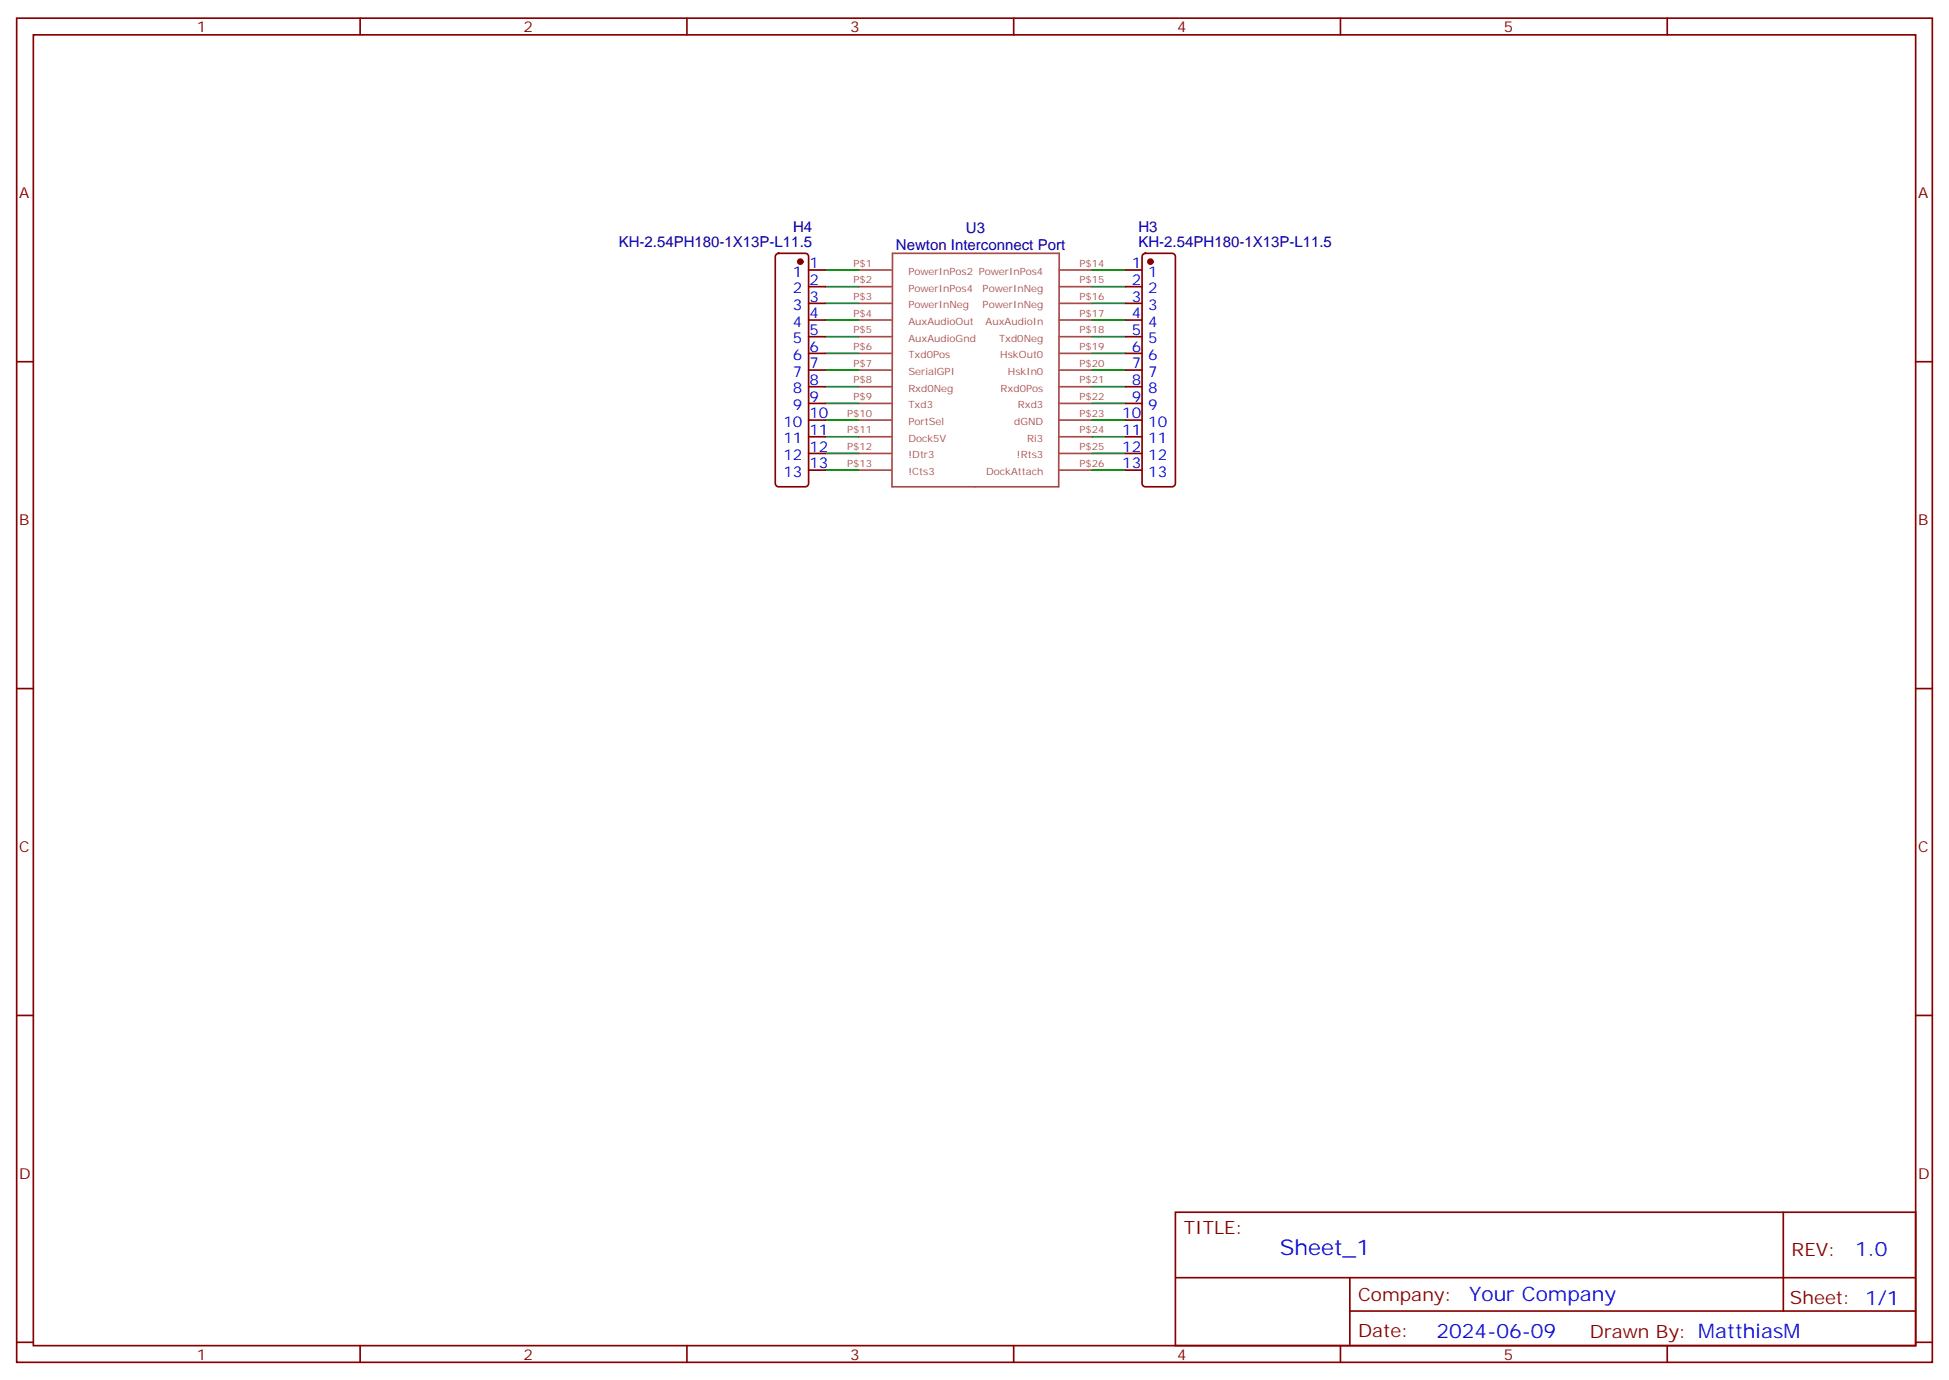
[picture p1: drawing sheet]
<svg xmlns="http://www.w3.org/2000/svg" width="412mm" height="292mm" viewBox="0 0 412 292" stroke-linecap="round" stroke-linejoin="round" font-family="sans-serif">
<g fill="none" stroke="#870000" stroke-width=".35">
<path d="M3.5 3.8h405.4v284.4h-405.4zM7.1 7.4h398.2v277.3h-398.2zM76.2 3.8v3.6M145.3 3.8v3.6M214.5 3.8v3.6M283.6 3.8v3.6M352.8 3.8v3.6M164.3 53.8l.4-.2h5.7a.71 .71 0 0 1 .7 .7v48a.76 .76 0 0 1-.7 .7h-5.7a.76 .76 0 0 1-.7-.7v-48zM171.1 57.1h3.5M238.1 57.1h3.6M241.9 53.8l.5-.2h5.6a.71 .71 0 0 1 .7 .7v48a.76 .76 0 0 1-.7 .7h-5.6a.76 .76 0 0 1-.7-.7v-48zM3.5 76.5h3.6"/>
<path d="M171.1 60.6h3.5M171.1 64.2h3.5M171.1 67.7h3.5M171.1 71.2h3.5M171.1 74.8h3.5M171.1 78.3h3.5M238.1 60.6h3.6M238.1 64.2h3.6M238.1 67.7h3.6M238.1 71.2h3.6M238.1 74.8h3.6M238.1 78.3h3.6"/>
<path d="M405.3 76.5h3.6M171.1 81.8h3.5M171.1 85.3h3.5M171.1 88.9h3.5M171.1 92.4h3.5M171.1 95.9h3.5M171.1 99.4h3.5M238.1 81.8h3.6M238.1 85.3h3.6M238.1 88.9h3.6M238.1 92.4h3.6M238.1 95.9h3.6"/>
<path d="M238.1 99.4h3.6M3.5 145.7h3.6M405.3 145.7h3.6M3.5 214.8h3.6M405.3 214.8h3.6M248.7 256.4h156.6v28.3h-156.6zM377.3 256.5v20.8M248.7 270.3h156.5M285.6 277.3h119.6M285.6 270.3v14.1M3.5 284h3.6M76.2 284.7v3.5"/>
<path d="M145.3 284.7v3.5M214.5 284.7v3.5M283.6 284.7v3.5M352.8 284.7v3.5M405.3 284h3.6"/>
</g>
<g fill="none" stroke="#a64a4a" stroke-width=".35">
<path d="M181.7 57.1h6.9M188.8 53.6h35.3l-.1 49.4h-35.3zM224.1 57.1h7M181.7 60.6h6.9M181.7 64.2h6.9M181.7 67.7h6.9M181.7 71.2h6.9M181.7 74.8h6.9M181.7 78.3h6.9M224.1 60.6h7M224.1 64.2h7M224.1 67.7h7"/>
<path d="M224.1 71.2h7M224.1 74.8h7M224.1 78.3h7M181.7 81.8h6.9M181.7 85.3h6.9M181.7 88.9h6.9M181.7 92.4h6.9M181.7 95.9h6.9M181.7 99.4h6.9M224.1 81.8h7M224.1 85.3h7M224.1 88.9h7"/>
<path d="M224.1 92.4h7M224.1 95.9h7M224.1 99.4h7"/>
</g>
<g fill="none" stroke="#008700" stroke-width=".35">
<path d="M174.6 57.1h7.1M231.1 57.1h7M174.6 60.6h7.1M174.6 64.2h7.1M174.6 67.7h7.1M174.6 71.2h7.1M174.6 74.8h7.1M174.6 78.3h7.1M231.1 60.6h7M231.1 64.2h7M231.1 67.7h7M231.1 71.2h7"/>
<path d="M231.1 74.8h7M231.1 78.3h7M174.6 81.8h7.1M174.6 85.3h7.1M174.6 88.9h7.1M174.6 92.4h7.1M174.6 95.9h7.1M174.6 99.4h7.1M231.1 81.8h7M231.1 85.3h7M231.1 88.9h7M231.1 92.4h7"/>
<path d="M231.1 95.9h7M231.1 99.4h7"/>
</g>
<g fill="#870000" stroke="#870000" stroke-width=".35">
<circle cx="243.4" cy="55.4" r=".53"/>
<circle cx="169.3" cy="55.4" r=".53"/>
</g>
<text font-size="4.6" fill="#00f" x="270.8" y="265.5">Sheet_1</text>
<g font-size="4.2" fill="#00f">
<text x="392.5" y="265.7">1.0</text>
<text x="310.9" y="275.3">Your Company</text>
<text x="304" y="283.1">2024-06-09</text>
</g>
<g font-size="3.9" fill="#800">
<text x="250.5" y="261">TITLE:</text>
<text x="379.1" y="265.7">REV:</text>
<text x="287.4" y="275.2">Company:</text>
<text x="378.7" y="275.8">Sheet: 1/1</text>
<text x="287.4" y="282.9">Date:</text>
<text x="336.4" y="283">Drawn By: MatthiasM</text>
</g>
<g font-size="3.2" fill="#800">
<text x="41.6" y="6.8">1</text>
<text x="110.8" y="6.8">2</text>
<text x="179.9" y="6.8">3</text>
<text x="249.1" y="6.8">4</text>
<text x="318.2" y="6.8">5</text>
<text x="4.1" y="41.9">A</text>
<text x="405.9" y="41.9">A</text>
<text x="4.1" y="111.1">B</text>
<text x="405.9" y="111.1">B</text>
<text x="4.1" y="180.2">C</text>
<text x="405.9" y="180.2">C</text>
<text x="4.1" y="249.4">D</text>
<text x="405.9" y="249.4">D</text>
<text x="41.6" y="287.7">1</text>
<text x="110.8" y="287.7">2</text>
<text x="179.9" y="287.7">3</text>
<text x="249.1" y="287.7">4</text>
<text x="318.2" y="287.7">5</text>
</g>
<g font-size="3.2" fill="#000080">
<text x="130.9" y="52.4">KH-2.54PH180-1X13P-L11.5</text>
<text x="167.8" y="49.2">H4</text>
<text x="189.6" y="53">Newton Interconnect Port</text>
<text x="204.4" y="49.3">U3</text>
<text x="240.9" y="52.4">KH-2.54PH180-1X13P-L11.5</text>
<text x="240.9" y="49.2">H3</text>
</g>
<g font-size="3.2" fill="#00f">
<text x="167.8" y="58.5">1</text>
<text x="171.3" y="56.8">1</text>
<text x="239.5" y="56.8">1</text>
<text x="243" y="58.5">1</text>
<text x="167.8" y="62.1">2</text>
<text x="167.8" y="65.6">3</text>
<text x="171.3" y="60.3">2</text>
<text x="171.3" y="63.8">3</text>
<text x="239.5" y="60.3">2</text>
<text x="239.5" y="63.8">3</text>
<text x="243" y="62.1">2</text>
<text x="243" y="65.6">3</text>
<text x="167.8" y="69.1">4</text>
<text x="171.3" y="67.3">4</text>
<text x="171.3" y="70.9">5</text>
<text x="239.5" y="67.3">4</text>
<text x="239.5" y="70.9">5</text>
<text x="243" y="69.1">4</text>
<text x="167.8" y="72.6">5</text>
<text x="167.8" y="76.2">6</text>
<text x="171.3" y="74.4">6</text>
<text x="171.3" y="77.9">7</text>
<text x="239.5" y="74.4">6</text>
<text x="239.5" y="77.9">7</text>
<text x="243" y="72.6">5</text>
<text x="243" y="76.2">6</text>
<text x="167.8" y="79.7">7</text>
<text x="167.8" y="83.2">8</text>
<text x="171.3" y="81.5">8</text>
<text x="239.5" y="81.5">8</text>
<text x="243" y="79.7">7</text>
<text x="243" y="83.2">8</text>
<text x="167.8" y="86.7">9</text>
<text x="171.3" y="85">9</text>
<text x="171.3" y="88.5">10</text>
<text x="237.4" y="88.5">10</text>
<text x="239.5" y="85">9</text>
<text x="243" y="86.7">9</text>
<text x="165.8" y="90.3">10</text>
<text x="165.8" y="93.8">11</text>
<text x="171.3" y="92">11</text>
<text x="171.3" y="95.6">12</text>
<text x="237.4" y="92">11</text>
<text x="237.4" y="95.6">12</text>
<text x="243" y="90.3">10</text>
<text x="243" y="93.8">11</text>
<text x="165.8" y="97.3">12</text>
<text x="165.8" y="100.9">13</text>
<text x="171.3" y="99.1">13</text>
<text x="237.4" y="99.1">13</text>
<text x="243" y="97.3">12</text>
<text x="243" y="100.9">13</text>
</g>
<g font-size="2.1" fill="#a54b4b">
<text x="180.6" y="56.4">P$1</text>
<text x="180.6" y="59.9">P$2</text>
<text x="192.2" y="58.2">PowerInPos2 PowerInPos4</text>
<text x="228.4" y="56.4">P$14</text>
<text x="228.4" y="59.9">P$15</text>
<text x="180.6" y="63.5">P$3</text>
<text x="192.2" y="61.7">PowerInPos4</text>
<text x="192.2" y="65.2">PowerInNeg</text>
<text x="207.9" y="61.7">PowerInNeg</text>
<text x="207.9" y="65.2">PowerInNeg</text>
<text x="228.4" y="63.5">P$16</text>
<text x="180.6" y="67">P$4</text>
<text x="180.6" y="70.5">P$5</text>
<text x="192.2" y="68.7">AuxAudioOut</text>
<text x="208.5" y="68.7">AuxAudioIn</text>
<text x="228.4" y="67">P$17</text>
<text x="228.4" y="70.5">P$18</text>
<text x="180.6" y="77.6">P$7</text>
<text x="180.6" y="74.1">P$6</text>
<text x="192.2" y="75.8">Txd0Pos</text>
<text x="192.2" y="72.3">AuxAudioGnd</text>
<text x="211.4" y="72.3">Txd0Neg</text>
<text x="211.6" y="75.8">HskOut0</text>
<text x="228.4" y="74.1">P$19</text>
<text x="228.4" y="77.6">P$20</text>
<text x="180.6" y="81.1">P$8</text>
<text x="192.2" y="82.8">Rxd0Neg</text>
<text x="192.2" y="79.3">SerialGPI</text>
<text x="211.7" y="82.8">Rxd0Pos</text>
<text x="213.3" y="79.3">HskIn0</text>
<text x="228.4" y="81.1">P$21</text>
<text x="179.3" y="88.2">P$10</text>
<text x="180.6" y="84.6">P$9</text>
<text x="192.2" y="86.4">Txd3</text>
<text x="192.2" y="89.9">PortSel</text>
<text x="214.6" y="89.9">dGND</text>
<text x="215.4" y="86.4">Rxd3</text>
<text x="228.4" y="84.6">P$22</text>
<text x="228.4" y="88.2">P$23</text>
<text x="179.3" y="91.7">P$11</text>
<text x="179.3" y="95.2">P$12</text>
<text x="192.2" y="93.4">Dock5V</text>
<text x="217.4" y="93.4">Ri3</text>
<text x="228.4" y="91.7">P$24</text>
<text x="228.4" y="95.2">P$25</text>
<text x="179.3" y="98.8">P$13</text>
<text x="192.2" y="97">!Dtr3</text>
<text x="192.2" y="100.5">!Cts3</text>
<text x="208.7" y="100.5">DockAttach</text>
<text x="215.2" y="97">!Rts3</text>
<text x="228.4" y="98.8">P$26</text>
</g>
</svg>
